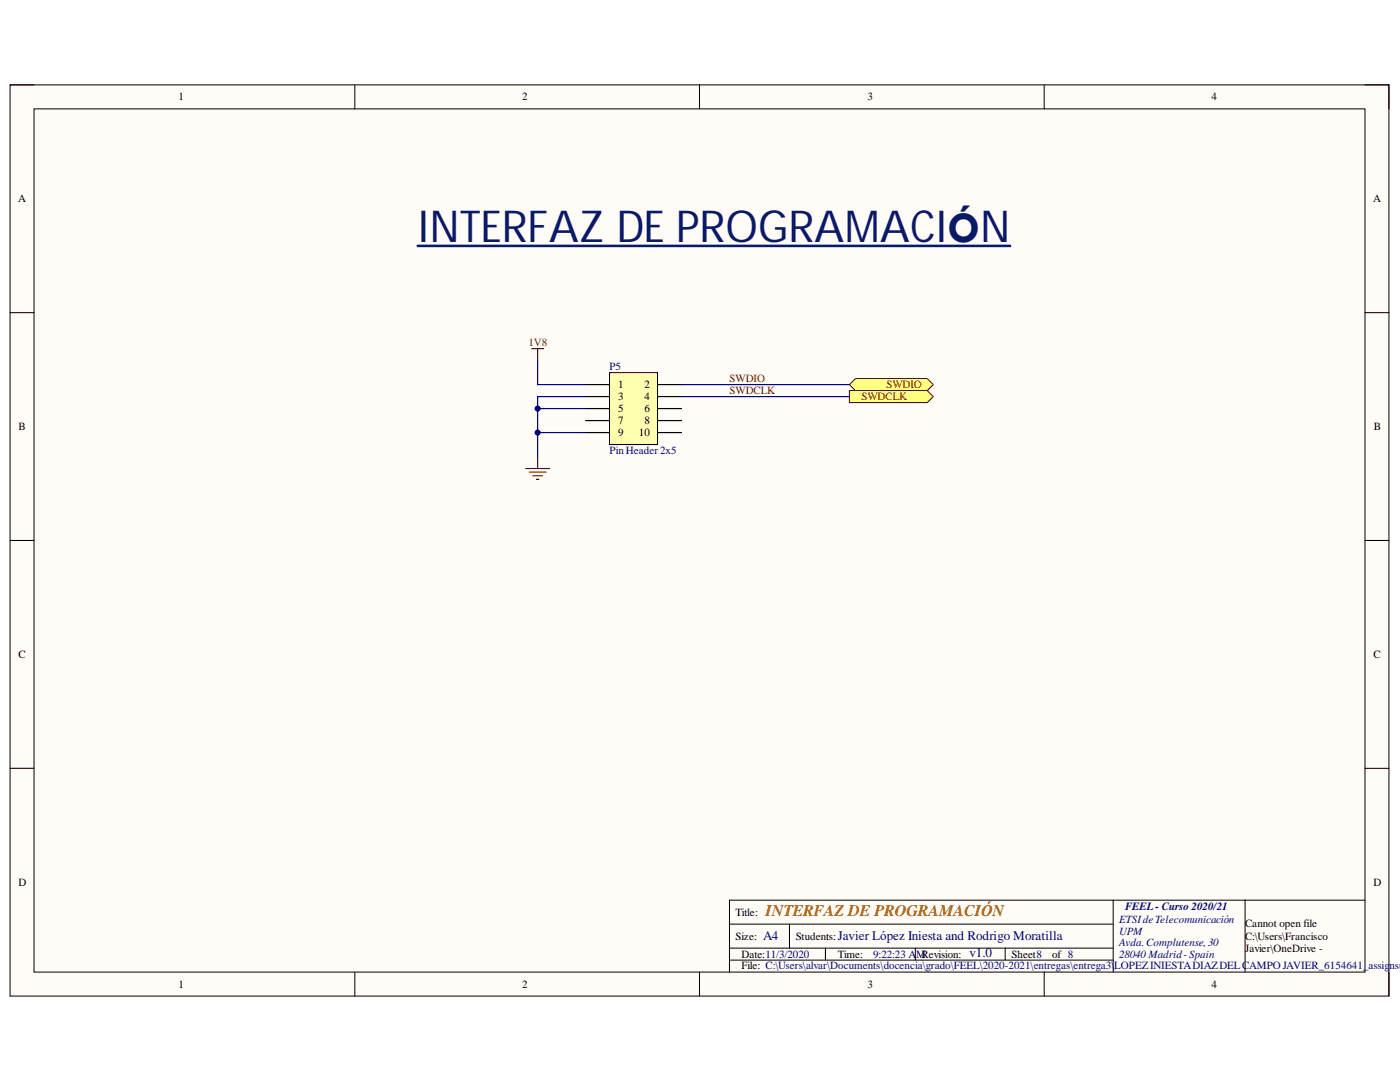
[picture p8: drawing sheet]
<svg xmlns="http://www.w3.org/2000/svg" width="279mm" height="216mm" viewBox="0 0 279 216" stroke-linecap="round" stroke-linejoin="round" font-family="sans-serif">
<path d="M2 16.9h275.2v181.9h-275.2z" fill-rule="evenodd" fill="#fffcf8"/>
<path d="M2 16.9h275.2v181.9h-275.2z" fill="none" stroke="#000" stroke-width=".2"/>
<path d="M6.8 21.7h265.6v172.3h-265.6z" fill-rule="evenodd" fill="#fffcf8"/>
<g fill="none" stroke="#000" stroke-width=".2">
<path d="M2 16.9h4.8M70.8 16.9v4.8M139.6 16.9v4.8M208.4 16.9v4.8M272.4 16.9h4.8v4.8M6.8 21.7h265.6v172.3h-265.6zM2 62.4h4.8M272.4 62.4h4.8M2 107.8h4.8M272.4 107.8h4.8M2 153.3h4.8M272.4 153.3h4.8"/>
<path d="M222.2 179.6v14.4M248.5 179.6v14.4M272.4 179.6h-126.8v14.4M70.8 194v4.8M139.6 194v4.8M145.6 184.4h76.6M145.6 191.6h76.6M145.6 189.2h76.6M157.6 184.4v4.8M164.7 189.2v2.4M182.7 189.2v2.4M200.6 189.2v2.4"/>
<path d="M208.4 194v4.8M277.2 194v4.8"/>
</g>
<path d="M83.4 49.1h118.2" fill="none" stroke="#091b67" stroke-width=".51"/>
<path d="M104.9 93.5h4.8M105.6 94.2h3.4M106.3 94.9h2M107.1 95.6h.4M107.3 91.1v2.4" fill="none" stroke="#800000" stroke-width=".24"/>
<path d="M169.5 76.7l1.2-1.1h14.4l1.2 1.1-1.2 1.2h-14.4z" fill-rule="evenodd" fill="#ffff80"/>
<path d="M169.5 76.7l1.2-1.1h14.4l1.2 1.1-1.2 1.2h-14.4z" fill="none" stroke="#800000" stroke-width=".2"/>
<path d="M169.5 77.9h15.6l1.2 1.2-1.2 1.2h-15.6z" fill-rule="evenodd" fill="#ffff80"/>
<path d="M169.5 77.9h15.6l1.2 1.2-1.2 1.2h-15.6z" fill="none" stroke="#800000" stroke-width=".2"/>
<path d="M106.1 69.6h2.4M107.3 69.6v2.4" fill="none" stroke="#800000" stroke-width=".24"/>
<path d="M121.6 74.4h9.6v14.3h-9.6z" fill-rule="evenodd" fill="#ffffb0"/>
<path d="M121.6 74.4h9.6v14.3h-9.6z" fill="none" stroke="#000" stroke-width=".2"/>
<path d="M116.9 76.7h4.7M116.9 79.1h4.7M131.2 76.7h4.8M131.2 79.1h4.8M116.9 81.5h4.7M116.9 83.9h4.7M116.9 86.3h4.7M131.2 81.5h4.8M131.2 83.9h4.8M131.2 86.3h4.8" fill="none" stroke="#000" stroke-width=".24"/>
<path d="M136 76.7h33.5M107.3 86.3h9.6" fill="none" stroke="#000080" stroke-width=".24"/>
<circle cx="107.3" cy="86.3" r=".48" fill="#000080"/>
<circle cx="107.3" cy="86.3" r=".48" fill="none" stroke="#000080" stroke-width=".2"/>
<path d="M107.3 81.5h9.6" fill="none" stroke="#000080" stroke-width=".24"/>
<circle cx="107.3" cy="81.5" r=".48" fill="#000080"/>
<circle cx="107.3" cy="81.5" r=".48" fill="none" stroke="#000080" stroke-width=".2"/>
<path d="M116.9 79.1h-9.6v12" fill="none" stroke="#000080" stroke-width=".24"/>
<circle cx="107.3" cy="81.5" r=".48" fill="#000080"/>
<circle cx="107.3" cy="81.5" r=".48" fill="none" stroke="#000080" stroke-width=".2"/>
<circle cx="107.3" cy="86.3" r=".48" fill="#000080"/>
<circle cx="107.3" cy="86.3" r=".48" fill="none" stroke="#000080" stroke-width=".2"/>
<path d="M107.3 72v4.7h9.6M136 79.1h33.5" fill="none" stroke="#000080" stroke-width=".24"/>
<text font-size="8.8" fill="#091b67" x="83.4" y="48.4">INTERFAZ DE PROGRAMACIÓN</text>
<text font-size="3.2" fill="#b45f06" x="152.8" y="182.7">INTERFAZ DE PROGRAMACIÓN</text>
<g font-size="2.6" fill="#000080">
<text x="152.3" y="187.6">A4</text>
<text x="167.2" y="187.6">Javier López Iniesta and Rodrigo Moratilla</text>
<text x="193.5" y="191">v1.0</text>
</g>
<g font-size="2.2">
<text x="35.6" y="20">1</text>
<text x="104.2" y="20">2</text>
<text x="173.1" y="20">3</text>
<text x="241.8" y="20">4</text>
<text x="3.6" y="40.3">A</text>
<text x="274" y="40.3">A</text>
<text x="123.4" y="77.5">1</text>
<text x="128.6" y="77.5">2</text>
<text x="123.4" y="79.8">3</text>
<text x="123.4" y="82.2">5</text>
<text x="128.6" y="79.8">4</text>
<text x="128.6" y="82.2">6</text>
<text x="3.7" y="85.9">B</text>
<text x="123.4" y="84.6">7</text>
<text x="123.4" y="87">9</text>
<text x="127.5" y="87">10</text>
<text x="128.6" y="84.6">8</text>
<text x="274.2" y="85.9">B</text>
<text x="3.7" y="131.3">C</text>
<text x="274.1" y="131.3">C</text>
<text x="3.7" y="176.7">D</text>
<text x="274.1" y="176.7">D</text>
<text x="146.8" y="182.7">Title:</text>
<text x="248.5" y="185.1">Cannot open file</text>
<text x="146.8" y="187.5">Size:</text>
<text x="148" y="191.1">Date:11/3/2020</text>
<text x="158.8" y="187.5">Students:</text>
<text x="167.2" y="191.1">Time:</text>
<text x="201.9" y="191.1">Sheet8</text>
<text x="210" y="191.1">of 8</text>
<text x="248.5" y="187.5">C:\Users\Francisco</text>
<text x="248.5" y="189.9">Javier\OneDrive -</text>
<text x="35.6" y="197.1">1</text>
<text x="104.2" y="197.1">2</text>
<text x="148" y="193.4">File: C:\Users\alvar\Documents\docencia\grado\FEEL\2020-2021\entregas\entrega3\LOPEZINIESTADIAZDELCAMPOJAVIER_6154641_assig</text>
<text x="173.1" y="197.1">3</text>
<text x="241.8" y="197.1">4</text>
<text x="248.5" y="192.3">Universidad Politécnica</text>
<text x="248.5" y="194.6">de Madrid\GITST\Logos</text>
<text x="248.5" y="199.4">ESCUELA.png</text>
</g>
<g font-size="2.2" fill="#800000">
<text x="105.5" y="69.1">1V8</text>
<text x="145.6" y="76.2">SWDIO</text>
<text x="176.9" y="77.5">SWDIO</text>
<text x="145.6" y="78.7">SWDCLK</text>
<text x="171.9" y="79.8">SWDCLK</text>
</g>
<g font-size="2.2" fill="#000080">
<text x="121.7" y="73.8">P5</text>
<text x="121.7" y="90.6">PinHeader2x5</text>
<text x="223.4" y="184.1">ETSIdeTelecomunicación</text>
<text x="224.5" y="181.5">FEEL - Curso 2020/21</text>
<text x="174.3" y="191.1">9:22:23 A</text>
<text x="182.8" y="191.1">MRevision:</text>
<text x="223.4" y="186.5">UPM</text>
<text x="223.4" y="188.7">Avda.Complutense, 30</text>
<text x="223.4" y="191.1">28040 Madrid-Spain</text>
<text x="277.3" y="193.4">nsub</text>
</g>
</svg>
